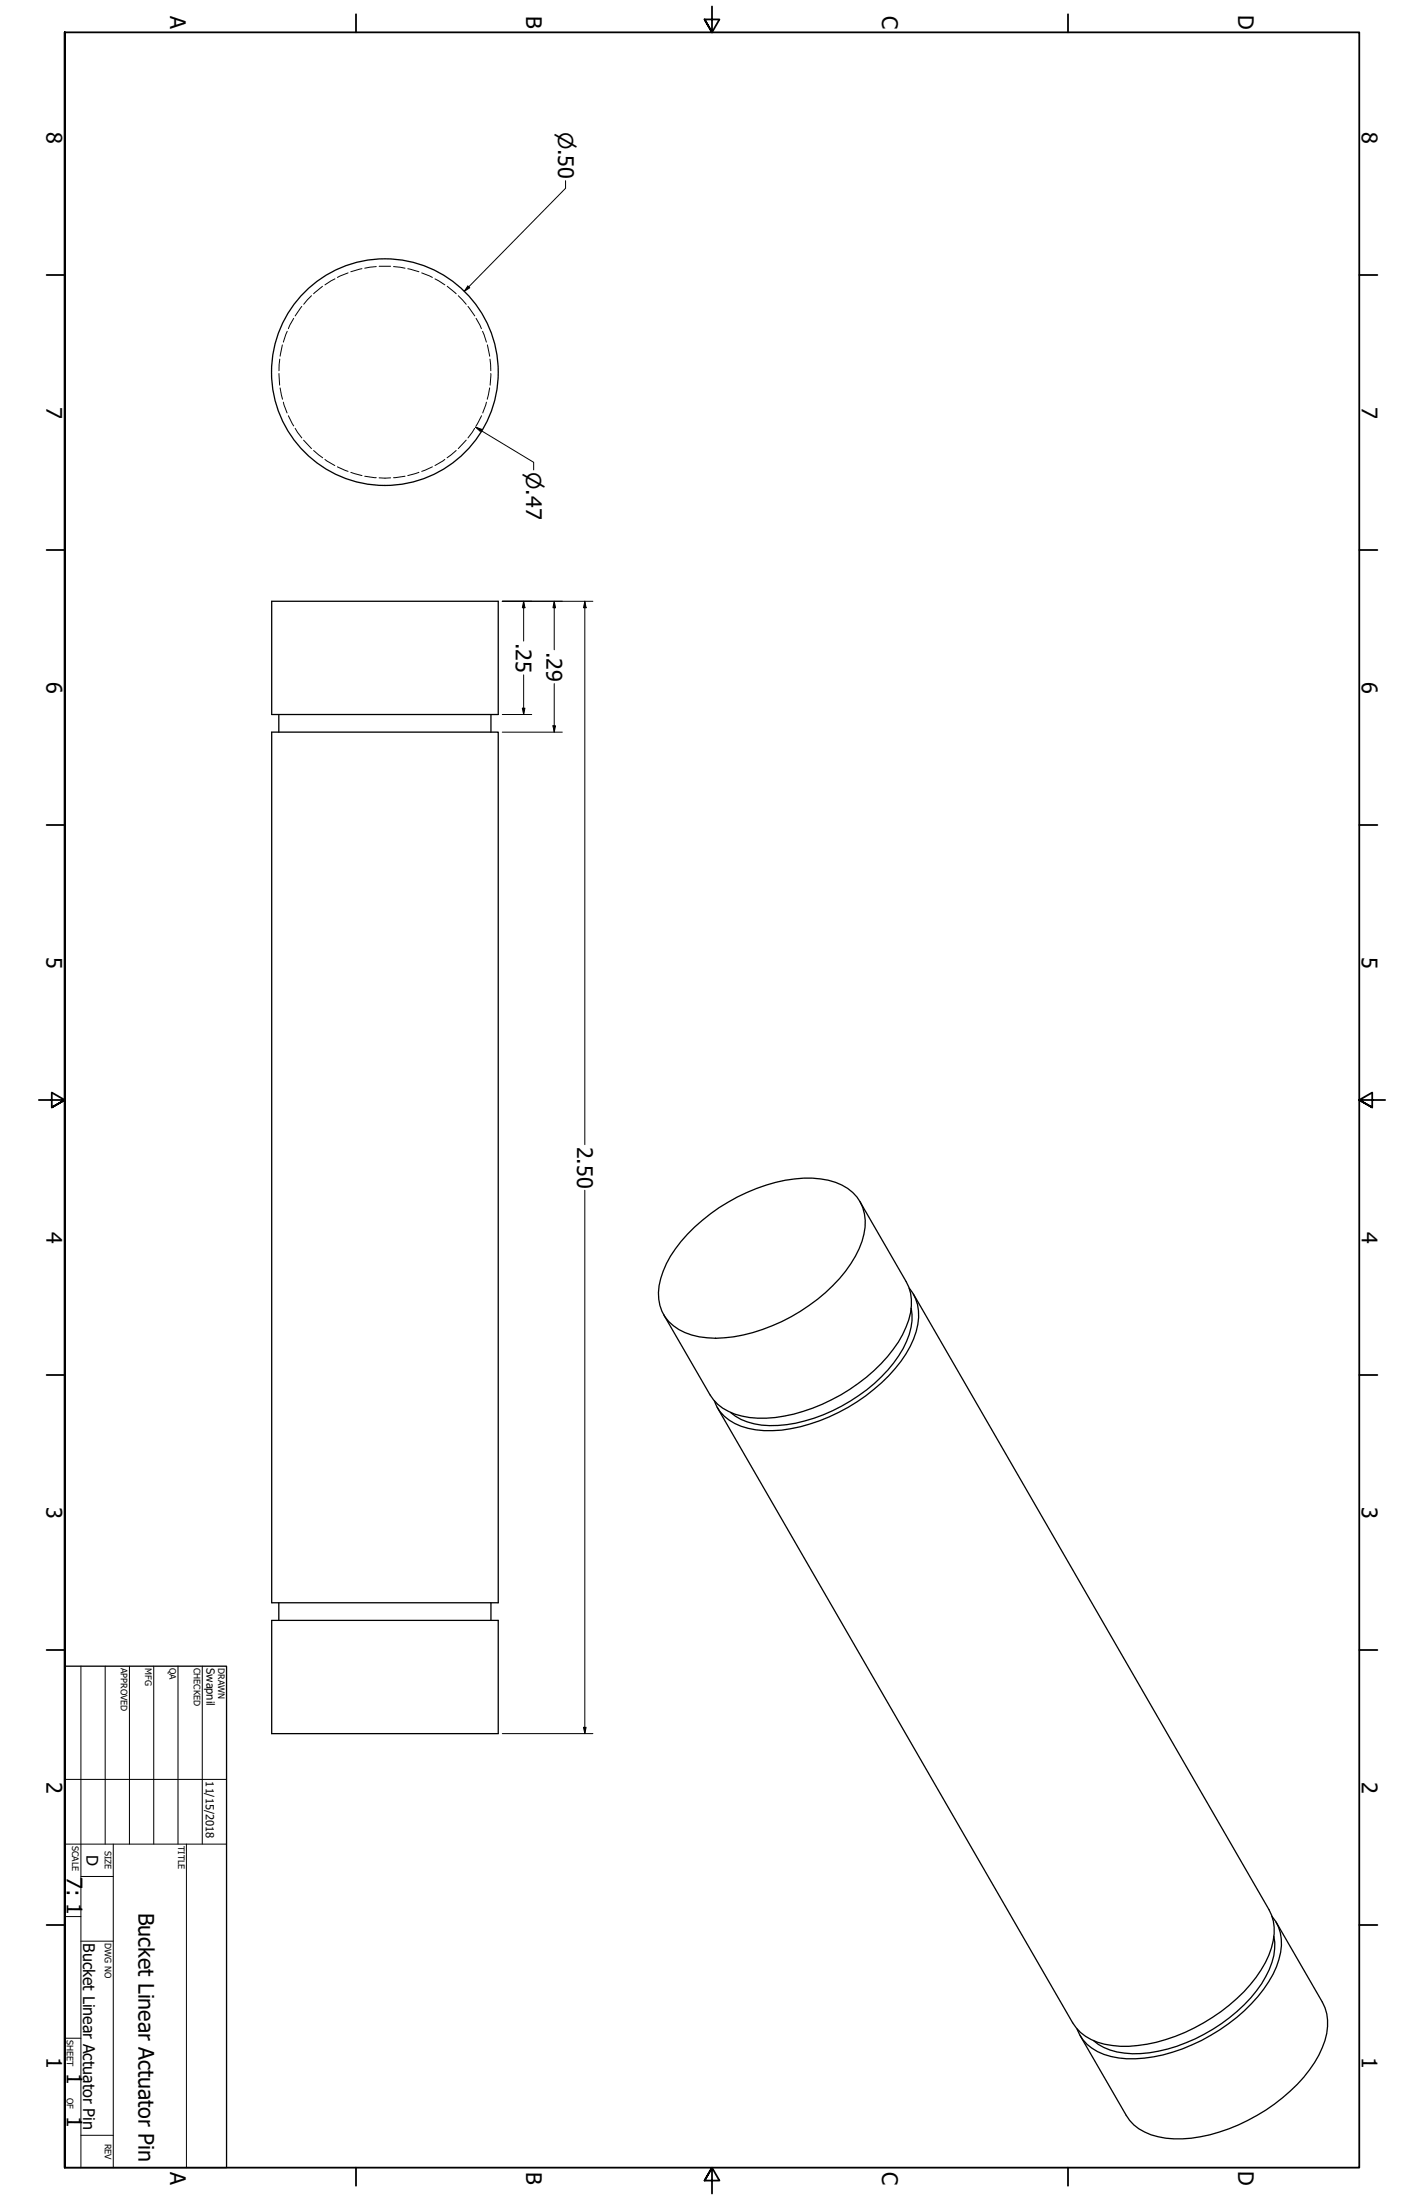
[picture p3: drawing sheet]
<svg xmlns="http://www.w3.org/2000/svg" width="559mm" height="864mm" viewBox="0 0 559 864" stroke-linecap="round" stroke-linejoin="round" font-family="sans-serif">
<!-- layer: Hidden (ANSI) -->
<g fill="none" stroke="#000" stroke-width=".39">
<path d="M122.2 116.1l-3 3.3M126.6 112.4l-3.5 2.9M131.4 109.5l-3.9 2.3M136.6 107.1l-4.2 1.8M142 105.5l-4.3 1.2M147.6 104.6l-4.5 .7M148.8 104.5h4.5M154.4 104.6l4.5 .7M160 105.5l4.4 1.2M165.5 107.1l4.2 1.8M170.7 109.5l3.9 2.3M175.5 112.4l3.5 2.9"/>
<path d="M179.8 116.1l3.1 3.3M110.8 135.4l-.9 4.4M112.7 130l-1.5 4.3M115.3 125l-2.1 4M118.4 120.3l-2.6 3.7M183.6 120.3l2.7 3.7M186.8 125l2.1 4M189.4 130l1.5 4.3M191.3 135.4l.9 4.4M109.5 146.6l.2 4.6M109.8 141l-.3 4.5M109.9 152.3l1 4.4"/>
<path d="M111.2 157.9l1.4 4.2M190.9 157.9l-1.5 4.2M192.2 152.3l-1 4.4M192.3 141l.3 4.5M192.6 146.6l-.3 4.6M113.2 163.2l2.1 4M115.8 168.1l2.6 3.8M119.1 172.8l3.1 3.3M123.1 176.8l3.5 2.9M179 176.8l-3.5 2.9M182.9 172.8l-3.1 3.3M186.2 168.1l-2.6 3.8"/>
<path d="M189 163.2l-2.2 4M127.5 180.3l3.9 2.5M132.4 183.3l4.2 1.7M137.7 185.4l4.3 1.3M143.1 186.9l4.5 .6M148.8 187.6h4.5M158.9 186.9l-4.5 .6M164.4 185.4l-4.4 1.3M169.7 183.3l-4.2 1.7M174.6 180.3l-3.9 2.5"/>
</g>
<!-- layer: Visible (ANSI) -->
<g fill="none" stroke="#000" stroke-width=".51">
<path d="M106.6 236h88.9v44.5h-88.9zM106.6 287.4h88.9v341.8h-88.9zM109.4 280.5v6.9M192.7 280.5v6.9M337.4 471.7l18.2 31.4a19.5 19.5 0 0 1-.1 17.9 56.4 56.4 0 0 1-22.1 24.4 65.6 65.6 0 0 1-36.1 11.3 23.2 23.2 0 0 1-17.3-7.2l-19.5-33.4M269.8 484.4a71.2 71.2 0 0 1 45.6-21.9 27 27 0 0 1 19.2 5.6 17.6 17.6 0 0 1 3.7 19.2 56.4 56.4 0 0 1-24.3 27.5 62.7 62.7 0 0 1-36.5 10.3 21.8 21.8 0 0 1-16.6-8.2 18.9 18.9 0 0 1-.7-17.9 42.3 42.3 0 0 1 9.6-14.6zM356.8 505.7a18.9 18.9 0 0 1 1.7 19.9 56.9 56.9 0 0 1-22.2 24.7 67.6 67.6 0 0 1-33.1 11.3 26.9 26.9 0 0 1-19-5.7l-1.7-1.8-2.2-4.3M357.6 513.5a24.7 24.7 0 0 1-4.9 18.7 66.1 66.1 0 0 1-47.4 27.4 26.1 26.1 0 0 1-18.6-5.1M358.5 508l139.5 241.6a19.6 19.6 0 0 1-.1 17.9 59.4 59.4 0 0 1-25.6 26.6 64.1 64.1 0 0 1-32.6 9.2 23.2 23.2 0 0 1-17.4-7.3l-1.4-1.9-139.5-241.7M106.6 636.1h88.9v44.4h-88.9zM109.4 629.2v6.9M192.7 629.2v6.9"/>
<path d="M499.1 752.2a17.1 17.1 0 0 1 2.7 17 50.9 50.9 0 0 1-19.8 25.2 66.2 66.2 0 0 1-39.8 13.8 23 23 0 0 1-17.3-7.6l-2.3-4.2M500.8 754.5l18.1 31.4a19.7 19.7 0 0 1 0 17.9 59.4 59.4 0 0 1-25.6 26.6 59.7 59.7 0 0 1-35.8 8.9 20.6 20.6 0 0 1-15.5-8.9l-18.2-31.4M499.9 760.1a22.5 22.5 0 0 1-3.2 15.8 62.5 62.5 0 0 1-31.3 26 45.2 45.2 0 0 1-29.8 2.8l-4.6-2.2-1.9-1.5"/>
<circle cx="151" cy="146.1" r="44.5"/>
</g>
<!-- layer: Border (ANSI) -->
<g fill="none" stroke="#000" stroke-width=".7">
<path d="M25.4 12.7h508v838.2h-508v-838.2v838.2M139.7 5.6v7.1M279.4 2.5v10.2l2.9-5.1h-5.8l2.9 5.1-2.9-5.1M419.1 5.6v7.1M18.3 107.9h7.1M533.4 107.9h7.1M18.3 215.9h7.1M533.4 215.9h7.1M18.3 323.8h7.1M533.4 323.8h7.1M15.2 431.8h10.2l-5.1-2.9v5.8l5.1-2.9-5.1 2.9M543.6 431.8h-10.2l5.1-2.9v5.8l-5.1-2.9 5.1 2.9"/>
<path d="M18.3 539.8h7.1M533.4 539.8h7.1M18.3 647.7h7.1M533.4 647.7h7.1M18.3 755.6h7.1M533.4 755.6h7.1M139.7 850.9v7.1M276.5 856l2.9-5.1-2.9 5.1h5.8l-2.9-5.1v10.2M419.1 850.9v7.1"/>
</g>
<!-- layer: Title (ANSI) -->
<g fill="none" stroke="#000" stroke-width=".39">
<path d="M31.7 654v196.9M41.3 654v69.9M50.8 654v69.9M60.3 654v69.9M69.8 654v69.9M79.4 654v69.9M25.4 698.5h63.5M25.4 723.9h63.5M31.7 736.6h12.7M44.4 723.9v127M73.2 723.9v127M25.4 752.3h6.3"/>
<path d="M31.7 762h12.7M25.4 800.1h6.3M31.7 838.2h12.7"/>
</g>
<path d="M25.4 654h63.5v196.9h-63.5z" fill="none" stroke="#000" stroke-width=".51"/>
<!-- layer: Dimension (ANSI) -->
<g fill="none" stroke="#000" stroke-width=".39">
<path d="M221.9 70.9v3l-39.7 40.5M183.6 112.3l.7 .7-2.1 1.4zM186.6 167.6l2.4 .9-.5 .9zM186.6 167.6l22.8 13.9v3M197.1 236h35.6M205.5 236l.5 2.6h-1zM205.5 236v15.7M217.5 236l.5 2.6h-1zM217.5 236v19.1M229.5 236l.5 2.6h-1zM229.5 236v213.3M205 278h1l-.5 2.5z"/>
<path d="M205.5 264.9v15.6M217.5 268.4v19M197.1 280.5h11.6M197.1 287.4h23.6M217 284.9h1l-.5 2.5zM229.5 467.2v213.3M229 678.1h1l-.5 2.4zM197.1 680.5h35.6"/>
</g>
<g fill="#000">
<path d="M183.6 112.3l.7 .7-2.1 1.4z" fill-rule="evenodd"/>
<path d="M186.6 167.6l2.4 .9-.5 .9z" fill-rule="evenodd"/>
<path d="M205.5 236l.5 2.6h-1z" fill-rule="evenodd"/>
<path d="M217.5 236l.5 2.6h-1z" fill-rule="evenodd"/>
<path d="M229.5 236l.5 2.6h-1z" fill-rule="evenodd"/>
<path d="M205 278h1l-.5 2.5z" fill-rule="evenodd"/>
<path d="M217 284.9h1l-.5 2.5z" fill-rule="evenodd"/>
<path d="M229 678.1h1l-.5 2.4z" fill-rule="evenodd"/>
</g>
<g font-size="8.4">
<text x="485.9" y="5.8" transform="rotate(90 485.9 5.8)">D</text>
<text x="66.8" y="6.1" transform="rotate(90 66.8 6.1)">A</text>
<text x="206.5" y="6.2" transform="rotate(90 206.5 6.2)">B</text>
<text x="346.2" y="6.1" transform="rotate(90 346.2 6.1)">C</text>
<text x="18.3" y="51.7" transform="rotate(90 18.3 51.7)">8</text>
<text x="534.4" y="51.7" transform="rotate(90 534.4 51.7)">8</text>
<text x="18.3" y="159.6" transform="rotate(90 18.3 159.6)">7</text>
<text x="534.4" y="159.6" transform="rotate(90 534.4 159.6)">7</text>
<text x="202.4" y="252.4" transform="rotate(90 202.4 252.4)">.25</text>
<text x="214.4" y="255.9" transform="rotate(90 214.4 255.9)">.29</text>
<text x="18.3" y="267.6" transform="rotate(90 18.3 267.6)">6</text>
<text x="534.4" y="267.6" transform="rotate(90 534.4 267.6)">6</text>
<text x="18.3" y="375.5" transform="rotate(90 18.3 375.5)">5</text>
<text x="534.4" y="375.5" transform="rotate(90 534.4 375.5)">5</text>
<text x="226.4" y="450.2" transform="rotate(90 226.4 450.2)">2.50</text>
<text x="18.3" y="483.5" transform="rotate(90 18.3 483.5)">4</text>
<text x="534.4" y="483.5" transform="rotate(90 534.4 483.5)">4</text>
<text x="18.3" y="591.4" transform="rotate(90 18.3 591.4)">3</text>
<text x="534.4" y="591.4" transform="rotate(90 534.4 591.4)">3</text>
<text x="18.3" y="699.4" transform="rotate(90 18.3 699.4)">2</text>
<text x="534.4" y="699.4" transform="rotate(90 534.4 699.4)">2</text>
<text x="26.2" y="736.9" transform="rotate(90 26.2 736.9)">7: 1</text>
<text x="54.3" y="750.9" transform="rotate(90 54.3 750.9)">Bucket Linear Actuator Pin</text>
<text x="18.3" y="807.3" transform="rotate(90 18.3 807.3)">1</text>
<text x="534.4" y="807.3" transform="rotate(90 534.4 807.3)">1</text>
<text x="26.2" y="813.8" transform="rotate(90 26.2 813.8)">1</text>
<text x="26.2" y="830.5" transform="rotate(90 26.2 830.5)">1</text>
<text x="66.8" y="852.4" transform="rotate(90 66.8 852.4)">A</text>
<text x="206.5" y="852.5" transform="rotate(90 206.5 852.5)">B</text>
<text x="346.2" y="852.4" transform="rotate(90 346.2 852.4)">C</text>
<text x="485.9" y="852.1" transform="rotate(90 485.9 852.1)">D</text>
</g>
<g font-size="8">
<text x="219" y="51.6" transform="rotate(90 219 51.6)">⌀.50</text>
<text x="206.5" y="185.3" transform="rotate(90 206.5 185.3)">⌀.47</text>
</g>
<g font-size="6.3">
<text x="33.9" y="728.1" transform="rotate(90 33.9 728.1)">D</text>
<text x="32.6" y="762.8" transform="rotate(90 32.6 762.8)">Bucket Linear Actuator Pin</text>
</g>
<g font-size="4.4">
<text x="81" y="654.8" transform="rotate(90 81 654.8)">Swapnil</text>
<text x="80.8" y="699.3" transform="rotate(90 80.8 699.3)">11/15/2018</text>
</g>
<g font-size="3.5">
<text x="47.4" y="654.8" transform="rotate(90 47.4 654.8)">APPROVED</text>
<text x="57" y="654.8" transform="rotate(90 57 654.8)">MFG</text>
<text x="66.5" y="654.8" transform="rotate(90 66.5 654.8)">QA</text>
<text x="76" y="654.8" transform="rotate(90 76 654.8)">CHECKED</text>
<text x="85.6" y="654.8" transform="rotate(90 85.6 654.8)">DRAWN</text>
<text x="28.4" y="724.7" transform="rotate(90 28.4 724.7)">SCALE</text>
<text x="69.8" y="724.7" transform="rotate(90 69.8 724.7)">TITLE</text>
<text x="41.1" y="726.7" transform="rotate(90 41.1 726.7)">SIZE</text>
<text x="41.1" y="762.8" transform="rotate(90 41.1 762.8)">DWG NO</text>
<text x="26.2" y="800.9" transform="rotate(90 26.2 800.9)">SHEET</text>
<text x="26.2" y="823.5" transform="rotate(90 26.2 823.5)">OF</text>
<text x="41.1" y="841.4" transform="rotate(90 41.1 841.4)">REV</text>
</g>
</svg>
